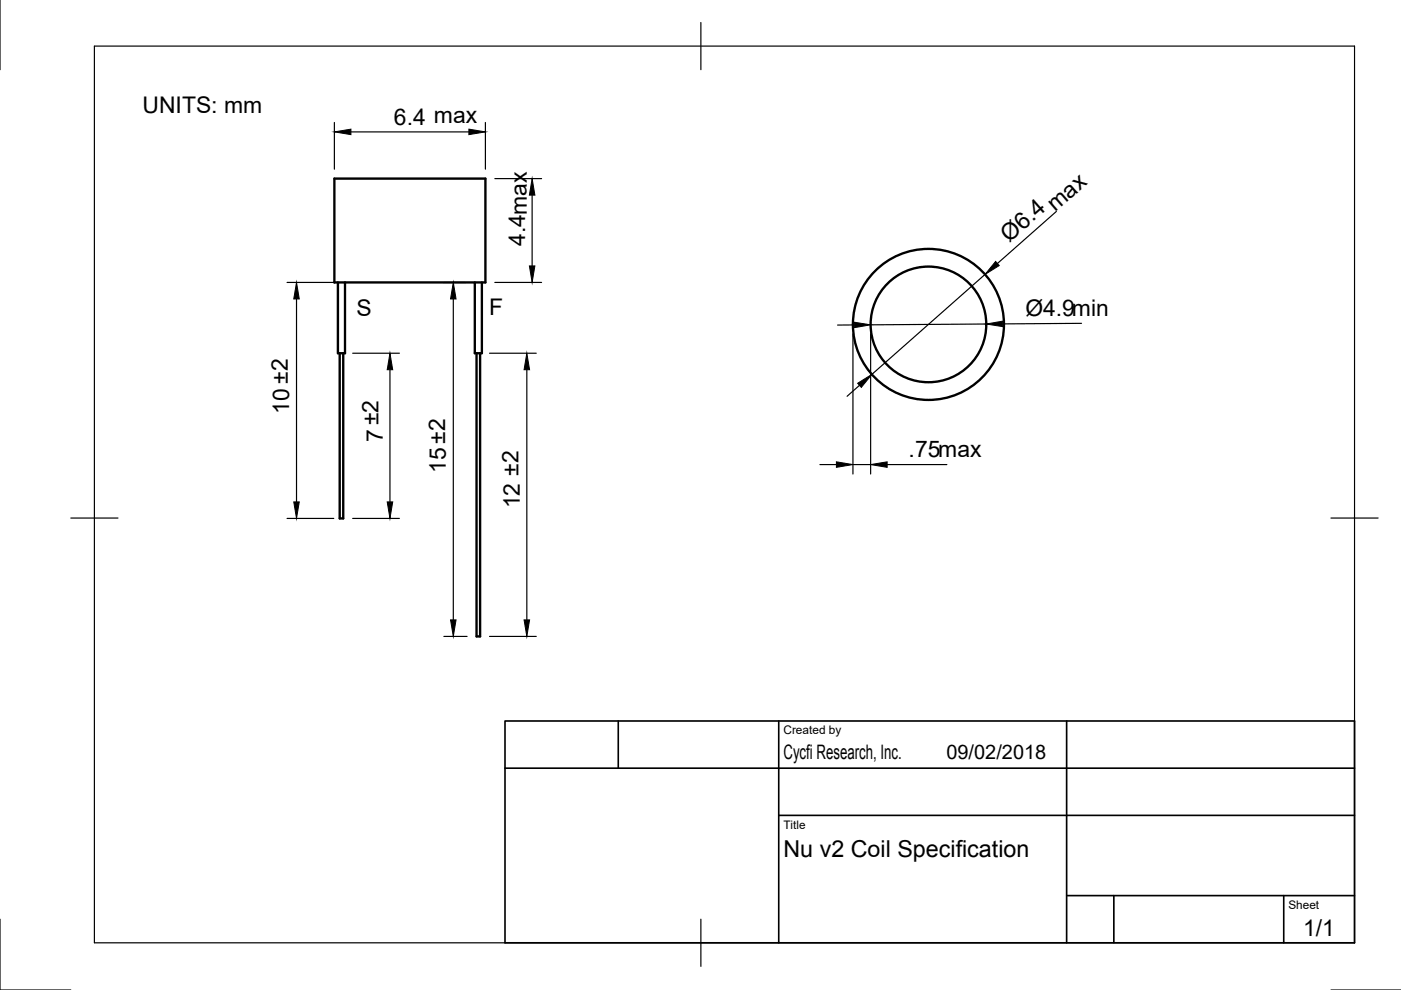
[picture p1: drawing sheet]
<svg xmlns="http://www.w3.org/2000/svg" width="297mm" height="210mm" viewBox="0 0 297 210" stroke-linecap="round" stroke-linejoin="round" font-family="sans-serif">
<!-- layer: Visible -->
<g fill="none" stroke="#000" stroke-width=".5">
<path d="M70.9 37.9h32v22h-32zM71.6 59.9v15h1.5v-15M100.7 59.9v15h1.5v-15M72 74.9v35h.8v-35M101 74.9v60h.8v-60"/>
<circle cx="196.8" cy="68.8" r="12.3"/>
<circle cx="196.9" cy="68.8" r="16"/>
</g>
<!-- layer: Border -->
<path d="M0 0v14.8M20 9.8h267.2v190.1h-267.2zM148.6 4.8v10M15 109.8h10M282.2 109.8h10M0 194.9v15h15M148.6 194.9v10M282.2 209.9h14.9" fill="none" stroke="#000" stroke-width=".25"/>
<!-- layer: TitleBlock -->
<path d="M107.1 152.9h180.1v47h-180.1zM131.1 152.9v10M165.1 152.9v47M226.1 152.9v47M107.1 162.9h180.1M165.1 172.9h122.1M226.1 189.9h61.1M236.2 189.9v10M272.2 189.9v10" fill="none" stroke="#000" stroke-width=".35"/>
<!-- layer: Dimensions -->
<g fill="none" stroke="#000" stroke-width=".25">
<path d="M70.9 26v9.9M74.4 28h25M102.9 26v9.9M104.9 37.9h9.9M60.9 59.9h10.2M94.1 59.9h4.6M104.9 59.9h9.9M112.8 41.4v15M208.8 58.2l-24 21.2M224 44.8l-12.5 11.1M62.9 63.4v43M74.8 74.9h9.9"/>
<path d="M82.7 78.4v28M96.1 63.4v68M103.8 74.9h9.9M111.7 78.4v53M180.8 70.8v29.7M181.1 68.9h-3.5M184.6 70.8v29.7M209.1 68.7l-24.5 .2M229.3 68.6l-16.7 .1M173.8 98.5h3.5M180.8 98.5h3.8M182.2 81.7l-2.6 2.3"/>
<path d="M188.1 98.5h12.7M60.9 109.9h9.9M74.8 109.9h9.9M94.1 134.9h4.9M103.8 134.9h9.9"/>
</g>
<g fill="#000" stroke="#000" stroke-width=".21">
<path d="M70.9 28l3.5-.6v1.1zM99.4 27.4l3.5 .6-3.5 .5zM112.2 56.4h1.2l-.6 3.5zM112.8 37.9l.6 3.5h-1.2zM211.1 55.4l.8 .9-3.1 1.9zM62.9 59.9l.5 3.5h-1.1zM82.7 74.9l.6 3.5h-1.2zM96.1 59.9l.6 3.5h-1.2zM111.7 74.9l.6 3.5h-1.2zM181.1 68.3l3.5 .6-3.5 .6zM209.1 68.7l3.5-.6v1.2zM177.3 97.9l3.5 .6-3.5 .6z"/>
<path d="M181.8 81.3l3-1.9-2.2 2.7zM184.6 98.5l3.5-.6v1.2zM62.3 106.4h1.1l-.5 3.5zM82.1 106.4h1.2l-.6 3.5zM95.5 131.4h1.2l-.6 3.5zM111.1 131.4h1.2l-.6 3.5z"/>
</g>
<g font-size="4.9">
<text x="30.2" y="24">UNITS: mm</text>
<text x="83.5" y="26.4">6.4 max</text>
<text x="223.7" y="45" transform="rotate(-41 223.7 45)">max</text>
<text x="111.3" y="52.2" transform="rotate(-90 111.3 52.2)">4.4max</text>
<text x="214" y="51.5" transform="rotate(-41 214 51.5)">Ø6.4</text>
<text x="75.6" y="66.9">S</text>
<text x="103.7" y="66.7">F</text>
<text x="217.4" y="67">Ø4.9min</text>
<text x="61.3" y="87.8" transform="rotate(-90 61.3 87.8)">10 ±2</text>
<text x="81.2" y="93.8" transform="rotate(-90 81.2 93.8)">7 ±2</text>
<text x="94.5" y="100.3" transform="rotate(-90 94.5 100.3)">15±2</text>
<text x="192.7" y="96.9">.75max</text>
<text x="110.2" y="107.8" transform="rotate(-90 110.2 107.8)">12 ±2</text>
<text x="166.1" y="181.8">Nu v2 Coil Specification</text>
<text x="276.3" y="198.5">1/1</text>
</g>
<g font-size="4.2">
<text x="166.1" y="160.9">Cycfi Research, Inc.</text>
<text x="200.7" y="160.9">09/02/2018</text>
</g>
<g font-size="2.5">
<text x="166.1" y="155.7">Created by</text>
<text x="166.1" y="175.7">Title</text>
<text x="273.2" y="192.7">Sheet</text>
</g>
</svg>
